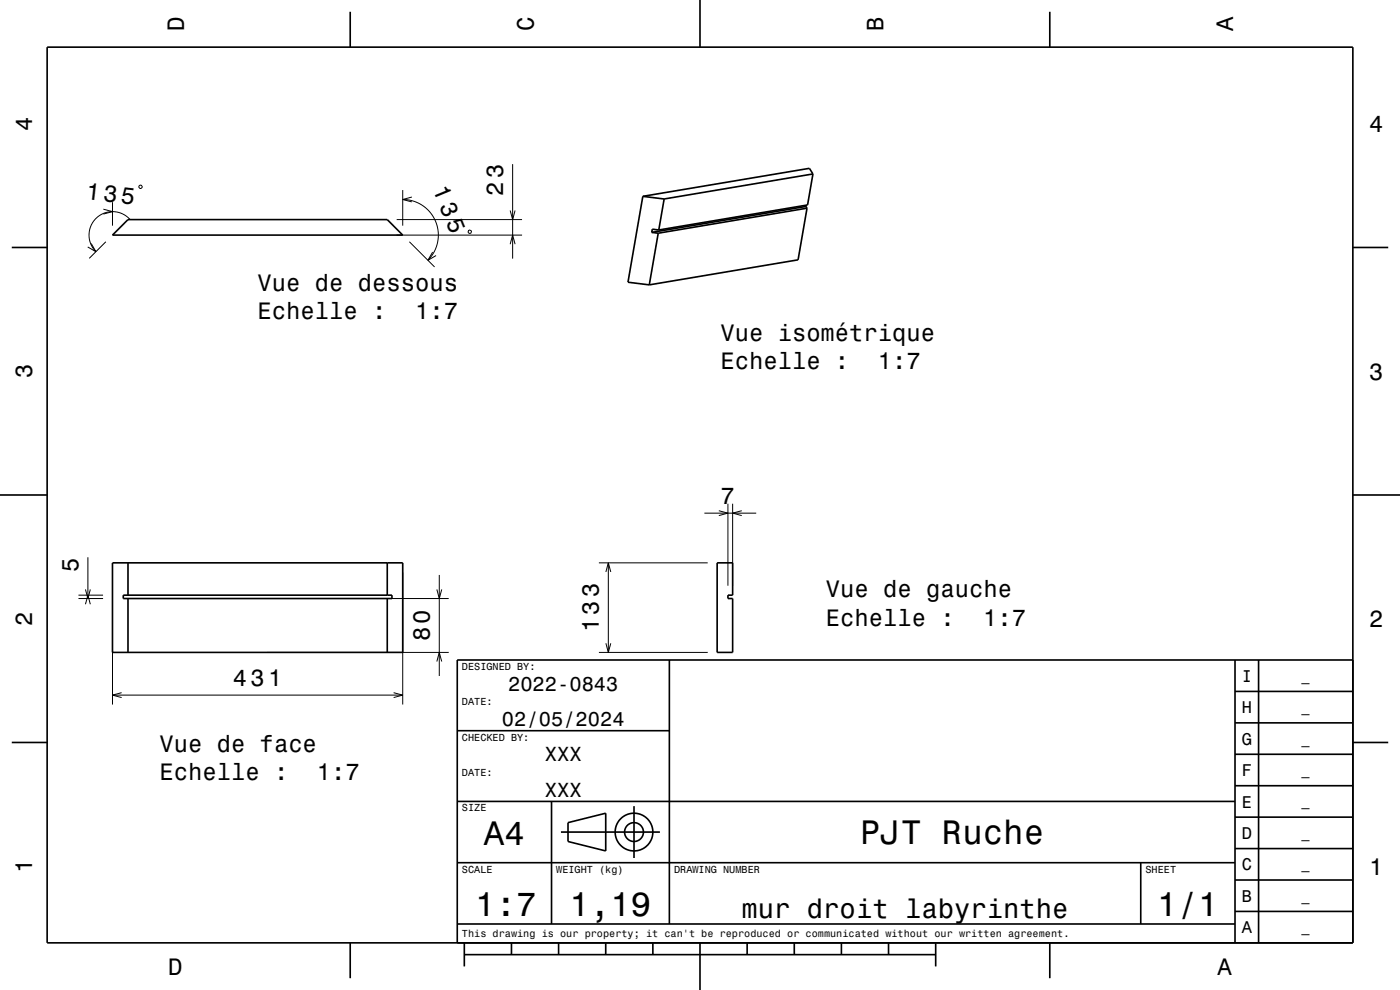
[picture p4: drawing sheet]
<svg xmlns="http://www.w3.org/2000/svg" width="297mm" height="210mm" viewBox="0 0 297 210" stroke-linecap="round" stroke-linejoin="round" font-family="sans-serif">
<g fill="none" stroke="#000" stroke-width=".21">
<path d="M29.5 39.5l.5-.2 .1 .5-.2 .2h-.2zM108.8 34.8v20.1M19.3 51.7l1 1.7-1.7-1M21.9 44.4l2 .5-2 .5M22.5 51.3l-3.6 3.5M23.9 42.9v5M27.6 46.6a5 5 0 0 0-7.1-.4 5 5 0 0 0-.2 7.2M84.2 49.9h26.6M84.2 46.6h26.6M85.4 42.3a7.6 7.6 0 0 1 7 4.7 7.6 7.6 0 0 1-1.6 8.2M85.4 40.3v7.6M86.9 51.3l5.3 5.3"/>
<path d="M87.4 41.8l-2 .5 2 .5M91.8 53.5l-1 1.7 1.7-1M99.4 48.9l.2-.1 .3 .1v.5h-.5zM108.2 44.7l.6 1.9 .5-1.9M108.2 51.8l.6-1.9 .5 1.9M18.6 118.2v8.8M127.1 119.4h23M129.1 119.4v19M149.4 108.8h11M152.5 108.3l1.9 .5-1.9 .6M154.4 106.8v17.4M155.4 106.8v17.4"/>
<path d="M157.4 108.3l-2 .5 2 .6M16.6 127h5.3M16.6 126.2h5.3M18.1 128.2l.5-2 .6 2M18.1 125l.5 2 .6-2M23.9 121.4v28.1M56.7 127h38.5M56.7 138.4h38.5M85.4 121.4v28.1M92.7 125l.5 2 .5-2M93.2 122v21.4M127.1 138.4h23"/>
<path d="M128.5 136.5l.6 1.9 .5-1.9M128.5 121.3l.6-1.9 .5 1.9M23.9 147.5h61.5M25.8 146.9l-1.9 .6 1.9 .5M83.5 146.9l1.9 .6-1.9 .5M92.7 140.3l.5-1.9 .5 1.9"/>
</g>
<g fill="none" stroke="#000" stroke-width=".35">
<path d="M10 10h277v190h-277zM74.3 2.5v7.5M148.5 0v10M222.7 2.5v7.5M172.5 36.9l-.8-1.2-35.3 5.9M172.5 36.9l-1.2 6.6-31.5 5.3M172.5 36.9l-31.6 5.3M2.5 52.5h7.5M27.1 46.6h55.1l3.2 3.3h-61.5zM136.4 41.6l-3.2 18.3 4.5 .5M136.4 41.6l4.5 .6M138.3 49.3l1.3 .2"/>
<path d="M139.6 49.5l-1.9 10.9M139.8 48.8l-1.4-.2-.1 .7M140.9 42.2l-1.1 6.6M171 43.8l.2 .4M171 43.8l-32.7 5.5M171 43.5v.3M171.2 44.2l-1.9 10.9-31.6 5.3M171.2 44.2l-31.6 5.3M287 52.5h7.5M0 105h10M23.9 119.4h61.5v19h-61.5zM27.1 119.4v6.8"/>
<path d="M82.2 119.4v6.8M152.1 119.4h3.3v6.8h-1v.8h1v11.4h-3.3zM287 105h10M26.2 126.2h56.9v.8h-56.9zM27.1 127v11.4M82.2 127v11.4M142 140v56M262 140v60M267 140v60M287 140h-190v60M2.5 157.5h7.5M97 155h45"/>
<path d="M262 153.3h25M262 146.7h25M287 157.5h7.5M97 170h165M117 170v26M119 176.5h21M120.5 174.5l8-2v8l-8-2zM134.5 171v11M262 173.3h25M262 166.7h25M262 160h25M97 196h165"/>
<path d="M97 183h165M242 183v13M262 193.3h25M262 186.7h25M262 180h25M74.3 200v7.5M98.5 202.5h100M98.5 200v5M108.5 200v2.5M118.5 200v2.5M128.5 200v2.5M138.5 200v2.5"/>
<path d="M148.5 200v10M158.5 200v2.5M168.5 200v2.5M178.5 200v2.5M188.5 200v2.5M198.5 200v5M222.7 200v7.5"/>
<circle cx="134.5" cy="176.5" r="2"/>
<circle cx="134.5" cy="176.5" r="4"/>
</g>
<g font-size="7.2">
<text x="102.7" y="179.3">A4</text>
<text x="182.5" y="179.1">PJT Ruche</text>
<text x="100.8" y="194.3">1:7</text>
<text x="120.8" y="194.3">1,19</text>
<text x="245.5" y="194.3">1/1</text>
</g>
<text font-size="5.8" x="157.3" y="194.6">mur droit labyrinthe</text>
<g font-size="5">
<text x="39" y="6.5" transform="rotate(-90 39 6.5)">D</text>
<text x="113.2" y="6.5" transform="rotate(-90 113.2 6.5)">C</text>
<text x="187.4" y="6.5" transform="rotate(-90 187.4 6.5)">B</text>
<text x="261.6" y="6.5" transform="rotate(-90 261.6 6.5)">A</text>
<text x="6.8" y="27.8" transform="rotate(-90 6.8 27.8)">4</text>
<text x="290.5" y="28.1">4</text>
<text x="91.8" y="40.2" transform="rotate(68 91.8 40.2)">135</text>
<text x="106.8" y="41.6" transform="rotate(-90 106.8 41.6)">23</text>
<text x="18.1" y="42.2" transform="rotate(6 18.1 42.2)">135</text>
<text x="54.7" y="61.7">Vue de dessous</text>
<text x="54.7" y="67.8">Echelle :</text>
<text x="88" y="67.8">1:7</text>
<text x="152.8" y="72.3">Vue isométrique</text>
<text x="6.8" y="80.3" transform="rotate(-90 6.8 80.3)">3</text>
<text x="152.8" y="78.3">Echelle :</text>
<text x="186.2" y="78.3">1:7</text>
<text x="290.5" y="80.6">3</text>
<text x="152.9" y="106.8">7</text>
<text x="16.6" y="121.2" transform="rotate(-90 16.6 121.2)">5</text>
<text x="175.2" y="126.6">Vue de gauche</text>
<text x="6.8" y="132.8" transform="rotate(-90 6.8 132.8)">2</text>
<text x="91.2" y="136.1" transform="rotate(-90 91.2 136.1)">80</text>
<text x="127.1" y="134.1" transform="rotate(-90 127.1 134.1)">133</text>
<text x="175.2" y="132.7">Echelle :</text>
<text x="208.6" y="132.7">1:7</text>
<text x="290.5" y="133.1">2</text>
<text x="49.4" y="145.5">431</text>
<text x="33.8" y="159.5">Vue de face</text>
<text x="33.8" y="165.6">Echelle :</text>
<text x="67.2" y="165.6">1:7</text>
<text x="6.8" y="185.3" transform="rotate(-90 6.8 185.3)">1</text>
<text x="290.5" y="185.6">1</text>
<text x="35.7" y="206.8">D</text>
<text x="258.3" y="206.8">A</text>
</g>
<g font-size="4.3">
<text x="107.8" y="146.5">2022-0843</text>
<text x="106.5" y="154">02/05/2024</text>
<text x="115.6" y="161.5">XXX</text>
<text x="115.6" y="169">XXX</text>
</g>
<g font-size="3.6">
<text x="263.4" y="144.6">I</text>
<text x="263.4" y="151.3">H</text>
<text x="263.4" y="158">G</text>
<text x="263.4" y="164.6">F</text>
<text x="263.4" y="171.3">E</text>
<text x="263.4" y="178">D</text>
<text x="263.4" y="184.6">C</text>
<text x="263.4" y="191.3">B</text>
<text x="263.4" y="198">A</text>
</g>
<g font-size="2.9">
<text x="276.1" y="144.4">_</text>
<text x="276.1" y="151">_</text>
<text x="276.1" y="157.7">_</text>
<text x="276.1" y="164.4">_</text>
<text x="276.1" y="171">_</text>
<text x="276.1" y="177.7">_</text>
<text x="276.1" y="184.4">_</text>
<text x="276.1" y="191.1">_</text>
<text x="276.1" y="197.7">_</text>
</g>
<g font-size="2.2">
<text x="98" y="142.1">DESIGNED BY:</text>
<text x="98" y="149.6">DATE:</text>
<text x="98" y="157.1">CHECKED BY:</text>
<text x="98" y="164.6">DATE:</text>
<text x="98" y="172.1">SIZE</text>
<text x="98" y="185.1">SCALE</text>
<text x="118" y="185.1">WEIGHT (kg)</text>
<text x="143" y="185.1">DRAWING NUMBER</text>
<text x="243" y="185.1">SHEET</text>
<text x="98" y="198.8">This drawing is our property; it can't be reproduced or communicated without our written agreement.</text>
</g>
</svg>
